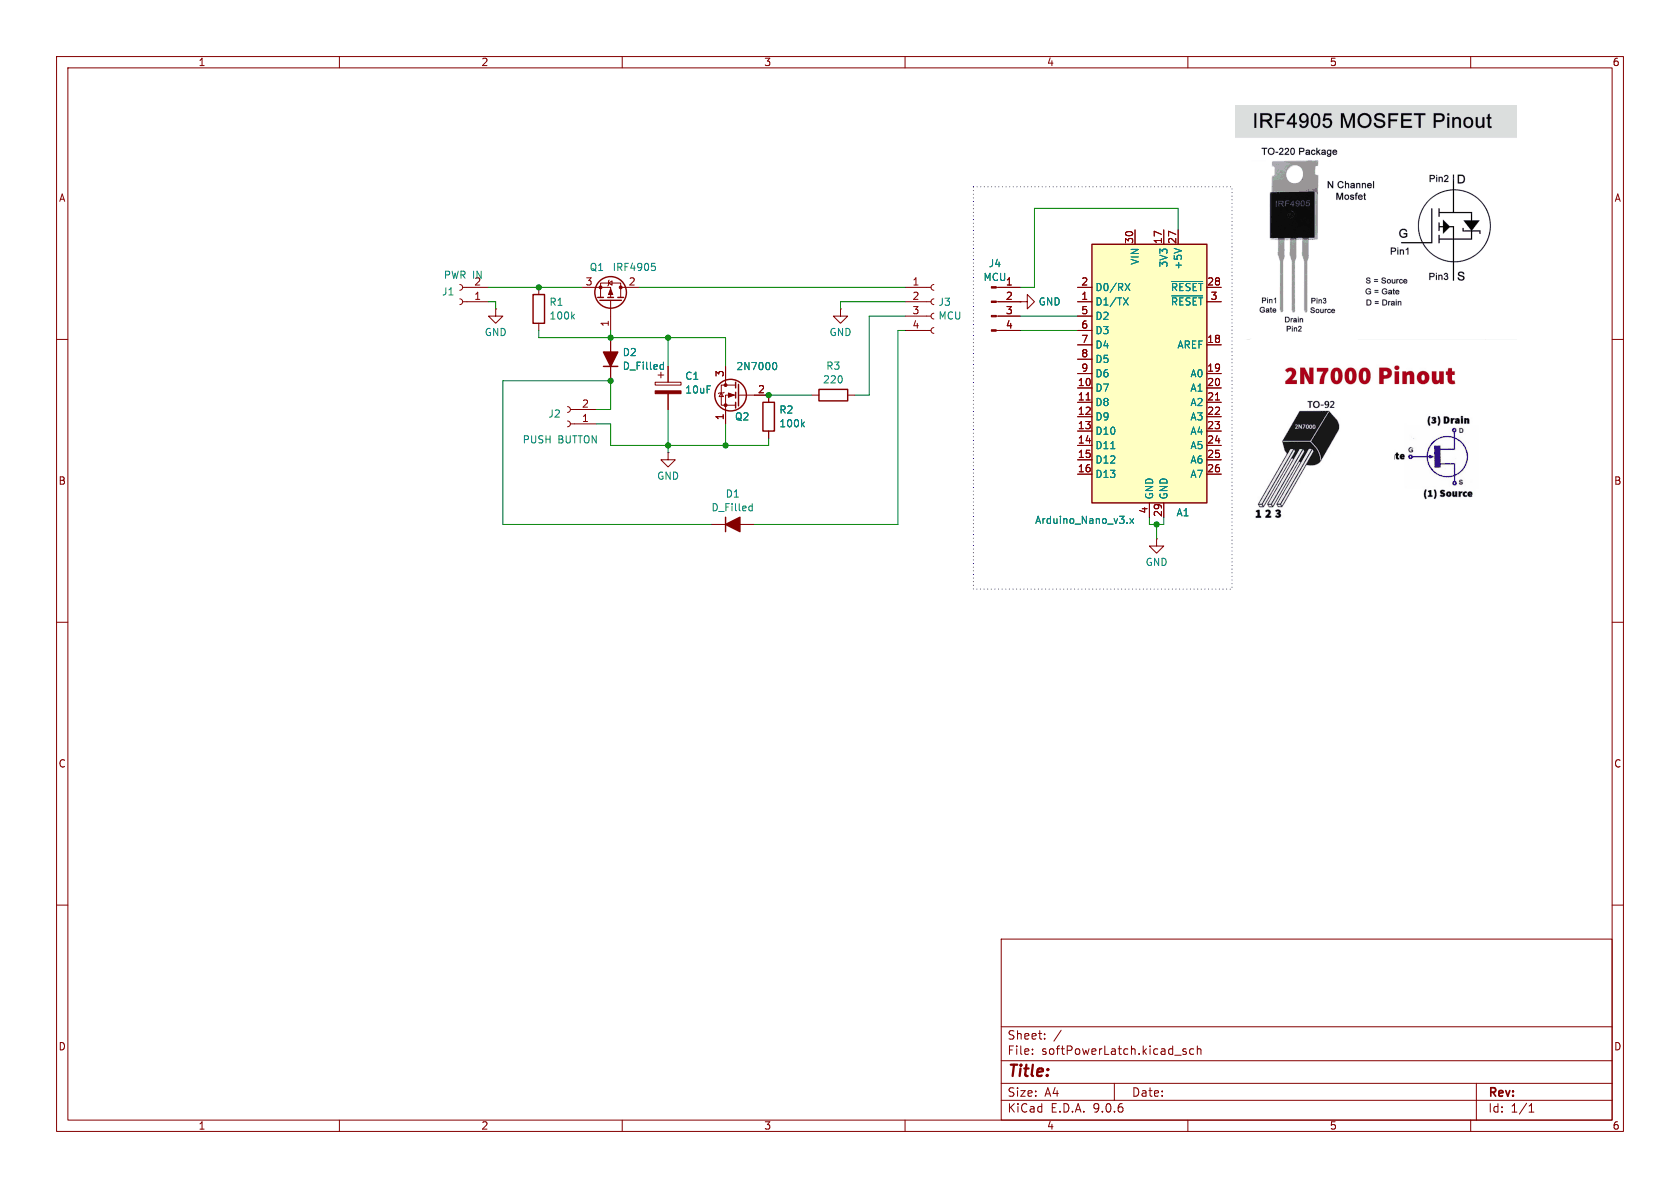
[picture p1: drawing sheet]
(kicad_sch
 (version 20250114)
 (generator "eeschema")
 (generator_version "9.0")
 (paper "A4")
 (lib_symbols
  (symbol "Connector:Conn_01x02_Socket"
   (pin_names
    (offset 1.016) (hide yes)) (exclude_from_sim no) (in_bom yes) (on_board yes)
   (property "Reference" "J" (at 0 2.54 0) (effects (font (size 1.27 1.27))))
   (property "Value" "Conn_01x02_Socket" (at 0 -5.08 0) (effects (font (size 1.27 1.27))))
   (property "Footprint" "" (at 0 0 0) (effects (font (size 1.27 1.27)) (hide yes)))
   (property "Datasheet" "~" (at 0 0 0) (effects (font (size 1.27 1.27)) (hide yes)))
   (property "Description" "Generic connector, single row, 01x02, script generated" (at 0 0 0) (effects (font (size 1.27 1.27)) (hide yes)))
   (property "ki_locked" "" (at 0 0 0) (effects (font (size 1.27 1.27))))
   (symbol "Conn_01x02_Socket_1_1"
    (polyline (pts (xy -1.27 0) (xy -0.508 0)) (stroke (width 0.1524) (type default)) (fill (type none)))
    (polyline (pts (xy -1.27 -2.54) (xy -0.508 -2.54)) (stroke (width 0.1524) (type default)) (fill (type none)))
    (arc (start 0 -0.508) (mid -0.5058 0) (end 0 0.508) (stroke (width 0.1524) (type default)) (fill (type none)))
    (arc (start 0 -3.048) (mid -0.5058 -2.54) (end 0 -2.032) (stroke (width 0.1524) (type default)) (fill (type none)))
    (pin passive line (at -5.08 0 0) (length 3.81) (name "Pin_1" (effects (font (size 1.27 1.27)))) (number "1" (effects (font (size 1.27 1.27)))))
    (pin passive line (at -5.08 -2.54 0) (length 3.81) (name "Pin_2" (effects (font (size 1.27 1.27)))) (number "2" (effects (font (size 1.27 1.27))))))
   (embedded_fonts no))
  (symbol "Connector:Conn_01x04_Pin"
   (pin_names
    (offset 1.016) (hide yes)) (exclude_from_sim no) (in_bom yes) (on_board yes)
   (property "Reference" "J" (at 0 5.08 0) (effects (font (size 1.27 1.27))))
   (property "Value" "Conn_01x04_Pin" (at 0 -7.62 0) (effects (font (size 1.27 1.27))))
   (property "Footprint" "" (at 0 0 0) (effects (font (size 1.27 1.27)) (hide yes)))
   (property "Datasheet" "~" (at 0 0 0) (effects (font (size 1.27 1.27)) (hide yes)))
   (property "Description" "Generic connector, single row, 01x04, script generated" (at 0 0 0) (effects (font (size 1.27 1.27)) (hide yes)))
   (property "ki_locked" "" (at 0 0 0) (effects (font (size 1.27 1.27))))
   (symbol "Conn_01x04_Pin_1_1"
    (rectangle (start 0.8636 2.667) (end 0 2.413) (stroke (width 0.1524) (type default)) (fill (type outline)))
    (rectangle (start 0.8636 0.127) (end 0 -0.127) (stroke (width 0.1524) (type default)) (fill (type outline)))
    (rectangle (start 0.8636 -2.413) (end 0 -2.667) (stroke (width 0.1524) (type default)) (fill (type outline)))
    (rectangle (start 0.8636 -4.953) (end 0 -5.207) (stroke (width 0.1524) (type default)) (fill (type outline)))
    (polyline (pts (xy 1.27 2.54) (xy 0.8636 2.54)) (stroke (width 0.1524) (type default)) (fill (type none)))
    (polyline (pts (xy 1.27 0) (xy 0.8636 0)) (stroke (width 0.1524) (type default)) (fill (type none)))
    (polyline (pts (xy 1.27 -2.54) (xy 0.8636 -2.54)) (stroke (width 0.1524) (type default)) (fill (type none)))
    (polyline (pts (xy 1.27 -5.08) (xy 0.8636 -5.08)) (stroke (width 0.1524) (type default)) (fill (type none)))
    (pin passive line (at 5.08 2.54 180) (length 3.81) (name "Pin_1" (effects (font (size 1.27 1.27)))) (number "1" (effects (font (size 1.27 1.27)))))
    (pin passive line (at 5.08 0 180) (length 3.81) (name "Pin_2" (effects (font (size 1.27 1.27)))) (number "2" (effects (font (size 1.27 1.27)))))
    (pin passive line (at 5.08 -2.54 180) (length 3.81) (name "Pin_3" (effects (font (size 1.27 1.27)))) (number "3" (effects (font (size 1.27 1.27)))))
    (pin passive line (at 5.08 -5.08 180) (length 3.81) (name "Pin_4" (effects (font (size 1.27 1.27)))) (number "4" (effects (font (size 1.27 1.27))))))
   (embedded_fonts no))
  (symbol "Connector:Conn_01x04_Socket"
   (pin_names
    (offset 1.016) (hide yes)) (exclude_from_sim no) (in_bom yes) (on_board yes)
   (property "Reference" "J" (at 0 5.08 0) (effects (font (size 1.27 1.27))))
   (property "Value" "Conn_01x04_Socket" (at 0 -7.62 0) (effects (font (size 1.27 1.27))))
   (property "Footprint" "" (at 0 0 0) (effects (font (size 1.27 1.27)) (hide yes)))
   (property "Datasheet" "~" (at 0 0 0) (effects (font (size 1.27 1.27)) (hide yes)))
   (property "Description" "Generic connector, single row, 01x04, script generated" (at 0 0 0) (effects (font (size 1.27 1.27)) (hide yes)))
   (property "ki_locked" "" (at 0 0 0) (effects (font (size 1.27 1.27))))
   (symbol "Conn_01x04_Socket_1_1"
    (polyline (pts (xy -1.27 2.54) (xy -0.508 2.54)) (stroke (width 0.1524) (type default)) (fill (type none)))
    (polyline (pts (xy -1.27 0) (xy -0.508 0)) (stroke (width 0.1524) (type default)) (fill (type none)))
    (polyline (pts (xy -1.27 -2.54) (xy -0.508 -2.54)) (stroke (width 0.1524) (type default)) (fill (type none)))
    (polyline (pts (xy -1.27 -5.08) (xy -0.508 -5.08)) (stroke (width 0.1524) (type default)) (fill (type none)))
    (arc (start 0 2.032) (mid -0.5058 2.54) (end 0 3.048) (stroke (width 0.1524) (type default)) (fill (type none)))
    (arc (start 0 -0.508) (mid -0.5058 0) (end 0 0.508) (stroke (width 0.1524) (type default)) (fill (type none)))
    (arc (start 0 -3.048) (mid -0.5058 -2.54) (end 0 -2.032) (stroke (width 0.1524) (type default)) (fill (type none)))
    (arc (start 0 -5.588) (mid -0.5058 -5.08) (end 0 -4.572) (stroke (width 0.1524) (type default)) (fill (type none)))
    (pin passive line (at -5.08 2.54 0) (length 3.81) (name "Pin_1" (effects (font (size 1.27 1.27)))) (number "1" (effects (font (size 1.27 1.27)))))
    (pin passive line (at -5.08 0 0) (length 3.81) (name "Pin_2" (effects (font (size 1.27 1.27)))) (number "2" (effects (font (size 1.27 1.27)))))
    (pin passive line (at -5.08 -2.54 0) (length 3.81) (name "Pin_3" (effects (font (size 1.27 1.27)))) (number "3" (effects (font (size 1.27 1.27)))))
    (pin passive line (at -5.08 -5.08 0) (length 3.81) (name "Pin_4" (effects (font (size 1.27 1.27)))) (number "4" (effects (font (size 1.27 1.27))))))
   (embedded_fonts no))
  (symbol "Device:C_Polarized"
   (pin_numbers (hide yes))
   (pin_names
    (offset 0.254)) (exclude_from_sim no) (in_bom yes) (on_board yes)
   (property "Reference" "C" (at 0.635 2.54 0) (effects (font (size 1.27 1.27)) (justify left)))
   (property "Value" "C_Polarized" (at 0.635 -2.54 0) (effects (font (size 1.27 1.27)) (justify left)))
   (property "Footprint" "" (at 0.9652 -3.81 0) (effects (font (size 1.27 1.27)) (hide yes)))
   (property "Datasheet" "~" (at 0 0 0) (effects (font (size 1.27 1.27)) (hide yes)))
   (property "Description" "Polarized capacitor" (at 0 0 0) (effects (font (size 1.27 1.27)) (hide yes)))
   (symbol "C_Polarized_0_1"
    (rectangle (start -2.286 0.508) (end 2.286 1.016) (stroke (width 0) (type default)) (fill (type none)))
    (polyline (pts (xy -1.778 2.286) (xy -0.762 2.286)) (stroke (width 0) (type default)) (fill (type none)))
    (polyline (pts (xy -1.27 2.794) (xy -1.27 1.778)) (stroke (width 0) (type default)) (fill (type none)))
    (rectangle (start 2.286 -0.508) (end -2.286 -1.016) (stroke (width 0) (type default)) (fill (type outline))))
   (symbol "C_Polarized_1_1"
    (pin passive line (at 0 3.81 270) (length 2.794) (name "~" (effects (font (size 1.27 1.27)))) (number "1" (effects (font (size 1.27 1.27)))))
    (pin passive line (at 0 -3.81 90) (length 2.794) (name "~" (effects (font (size 1.27 1.27)))) (number "2" (effects (font (size 1.27 1.27))))))
   (embedded_fonts no))
  (symbol "Device:D_Filled"
   (pin_numbers (hide yes))
   (pin_names
    (offset 1.016) (hide yes)) (exclude_from_sim no) (in_bom yes) (on_board yes)
   (property "Reference" "D" (at 0 2.54 0) (effects (font (size 1.27 1.27))))
   (property "Value" "D_Filled" (at 0 -2.54 0) (effects (font (size 1.27 1.27))))
   (property "Footprint" "" (at 0 0 0) (effects (font (size 1.27 1.27)) (hide yes)))
   (property "Datasheet" "~" (at 0 0 0) (effects (font (size 1.27 1.27)) (hide yes)))
   (property "Description" "Diode, filled shape" (at 0 0 0) (effects (font (size 1.27 1.27)) (hide yes)))
   (property "Sim.Device" "D" (at 0 0 0) (effects (font (size 1.27 1.27)) (hide yes)))
   (property "Sim.Pins" "1=K 2=A" (at 0 0 0) (effects (font (size 1.27 1.27)) (hide yes)))
   (symbol "D_Filled_0_1"
    (polyline (pts (xy -1.27 1.27) (xy -1.27 -1.27)) (stroke (width 0.254) (type default)) (fill (type none)))
    (polyline (pts (xy 1.27 1.27) (xy 1.27 -1.27) (xy -1.27 0) (xy 1.27 1.27)) (stroke (width 0.254) (type default)) (fill (type outline)))
    (polyline (pts (xy 1.27 0) (xy -1.27 0)) (stroke (width 0) (type default)) (fill (type none))))
   (symbol "D_Filled_1_1"
    (pin passive line (at -3.81 0 0) (length 2.54) (name "K" (effects (font (size 1.27 1.27)))) (number "1" (effects (font (size 1.27 1.27)))))
    (pin passive line (at 3.81 0 180) (length 2.54) (name "A" (effects (font (size 1.27 1.27)))) (number "2" (effects (font (size 1.27 1.27))))))
   (embedded_fonts no))
  (symbol "Device:R"
   (pin_numbers (hide yes))
   (pin_names
    (offset 0)) (exclude_from_sim no) (in_bom yes) (on_board yes)
   (property "Reference" "R" (at 2.032 0 90) (effects (font (size 1.27 1.27))))
   (property "Value" "R" (at 0 0 90) (effects (font (size 1.27 1.27))))
   (property "Footprint" "" (at -1.778 0 90) (effects (font (size 1.27 1.27)) (hide yes)))
   (property "Datasheet" "~" (at 0 0 0) (effects (font (size 1.27 1.27)) (hide yes)))
   (property "Description" "Resistor" (at 0 0 0) (effects (font (size 1.27 1.27)) (hide yes)))
   (symbol "R_0_1"
    (rectangle (start -1.016 -2.54) (end 1.016 2.54) (stroke (width 0.254) (type default)) (fill (type none))))
   (symbol "R_1_1"
    (pin passive line (at 0 3.81 270) (length 1.27) (name "~" (effects (font (size 1.27 1.27)))) (number "1" (effects (font (size 1.27 1.27)))))
    (pin passive line (at 0 -3.81 90) (length 1.27) (name "~" (effects (font (size 1.27 1.27)))) (number "2" (effects (font (size 1.27 1.27))))))
   (embedded_fonts no))
  (symbol "MCU_Module:Arduino_Nano_v3.x" (exclude_from_sim no) (in_bom yes) (on_board yes)
   (property "Reference" "A" (at -10.16 23.495 0) (effects (font (size 1.27 1.27)) (justify left bottom)))
   (property "Value" "Arduino_Nano_v3.x" (at 5.08 -24.13 0) (effects (font (size 1.27 1.27)) (justify left top)))
   (property "Footprint" "Module:Arduino_Nano" (at 0 0 0) (effects (font (size 1.27 1.27)
    (italic yes)) (hide yes)))
   (property "Datasheet" "http://www.mouser.com/pdfdocs/Gravitech_Arduino_Nano3_0.pdf" (at 0 0 0) (effects (font (size 1.27 1.27)) (hide yes)))
   (property "Description" "Arduino Nano v3.x" (at 0 0 0) (effects (font (size 1.27 1.27)) (hide yes)))
   (symbol "Arduino_Nano_v3.x_0_1"
    (rectangle (start -10.16 22.86) (end 10.16 -22.86) (stroke (width 0.254) (type default)) (fill (type background))))
   (symbol "Arduino_Nano_v3.x_1_1"
    (pin bidirectional line (at -12.7 15.24 0) (length 2.54) (name "D0/RX" (effects (font (size 1.27 1.27)))) (number "2" (effects (font (size 1.27 1.27)))))
    (pin bidirectional line (at -12.7 12.7 0) (length 2.54) (name "D1/TX" (effects (font (size 1.27 1.27)))) (number "1" (effects (font (size 1.27 1.27)))))
    (pin bidirectional line (at -12.7 10.16 0) (length 2.54) (name "D2" (effects (font (size 1.27 1.27)))) (number "5" (effects (font (size 1.27 1.27)))))
    (pin bidirectional line (at -12.7 7.62 0) (length 2.54) (name "D3" (effects (font (size 1.27 1.27)))) (number "6" (effects (font (size 1.27 1.27)))))
    (pin bidirectional line (at -12.7 5.08 0) (length 2.54) (name "D4" (effects (font (size 1.27 1.27)))) (number "7" (effects (font (size 1.27 1.27)))))
    (pin bidirectional line (at -12.7 2.54 0) (length 2.54) (name "D5" (effects (font (size 1.27 1.27)))) (number "8" (effects (font (size 1.27 1.27)))))
    (pin bidirectional line (at -12.7 0 0) (length 2.54) (name "D6" (effects (font (size 1.27 1.27)))) (number "9" (effects (font (size 1.27 1.27)))))
    (pin bidirectional line (at -12.7 -2.54 0) (length 2.54) (name "D7" (effects (font (size 1.27 1.27)))) (number "10" (effects (font (size 1.27 1.27)))))
    (pin bidirectional line (at -12.7 -5.08 0) (length 2.54) (name "D8" (effects (font (size 1.27 1.27)))) (number "11" (effects (font (size 1.27 1.27)))))
    (pin bidirectional line (at -12.7 -7.62 0) (length 2.54) (name "D9" (effects (font (size 1.27 1.27)))) (number "12" (effects (font (size 1.27 1.27)))))
    (pin bidirectional line (at -12.7 -10.16 0) (length 2.54) (name "D10" (effects (font (size 1.27 1.27)))) (number "13" (effects (font (size 1.27 1.27)))))
    (pin bidirectional line (at -12.7 -12.7 0) (length 2.54) (name "D11" (effects (font (size 1.27 1.27)))) (number "14" (effects (font (size 1.27 1.27)))))
    (pin bidirectional line (at -12.7 -15.24 0) (length 2.54) (name "D12" (effects (font (size 1.27 1.27)))) (number "15" (effects (font (size 1.27 1.27)))))
    (pin bidirectional line (at -12.7 -17.78 0) (length 2.54) (name "D13" (effects (font (size 1.27 1.27)))) (number "16" (effects (font (size 1.27 1.27)))))
    (pin power_in line (at -2.54 25.4 270) (length 2.54) (name "VIN" (effects (font (size 1.27 1.27)))) (number "30" (effects (font (size 1.27 1.27)))))
    (pin power_in line (at 0 -25.4 90) (length 2.54) (name "GND" (effects (font (size 1.27 1.27)))) (number "4" (effects (font (size 1.27 1.27)))))
    (pin power_out line (at 2.54 25.4 270) (length 2.54) (name "3V3" (effects (font (size 1.27 1.27)))) (number "17" (effects (font (size 1.27 1.27)))))
    (pin power_in line (at 2.54 -25.4 90) (length 2.54) (name "GND" (effects (font (size 1.27 1.27)))) (number "29" (effects (font (size 1.27 1.27)))))
    (pin power_out line (at 5.08 25.4 270) (length 2.54) (name "+5V" (effects (font (size 1.27 1.27)))) (number "27" (effects (font (size 1.27 1.27)))))
    (pin input line (at 12.7 15.24 180) (length 2.54) (name "~{RESET}" (effects (font (size 1.27 1.27)))) (number "28" (effects (font (size 1.27 1.27)))))
    (pin input line (at 12.7 12.7 180) (length 2.54) (name "~{RESET}" (effects (font (size 1.27 1.27)))) (number "3" (effects (font (size 1.27 1.27)))))
    (pin input line (at 12.7 5.08 180) (length 2.54) (name "AREF" (effects (font (size 1.27 1.27)))) (number "18" (effects (font (size 1.27 1.27)))))
    (pin bidirectional line (at 12.7 0 180) (length 2.54) (name "A0" (effects (font (size 1.27 1.27)))) (number "19" (effects (font (size 1.27 1.27)))))
    (pin bidirectional line (at 12.7 -2.54 180) (length 2.54) (name "A1" (effects (font (size 1.27 1.27)))) (number "20" (effects (font (size 1.27 1.27)))))
    (pin bidirectional line (at 12.7 -5.08 180) (length 2.54) (name "A2" (effects (font (size 1.27 1.27)))) (number "21" (effects (font (size 1.27 1.27)))))
    (pin bidirectional line (at 12.7 -7.62 180) (length 2.54) (name "A3" (effects (font (size 1.27 1.27)))) (number "22" (effects (font (size 1.27 1.27)))))
    (pin bidirectional line (at 12.7 -10.16 180) (length 2.54) (name "A4" (effects (font (size 1.27 1.27)))) (number "23" (effects (font (size 1.27 1.27)))))
    (pin bidirectional line (at 12.7 -12.7 180) (length 2.54) (name "A5" (effects (font (size 1.27 1.27)))) (number "24" (effects (font (size 1.27 1.27)))))
    (pin bidirectional line (at 12.7 -15.24 180) (length 2.54) (name "A6" (effects (font (size 1.27 1.27)))) (number "25" (effects (font (size 1.27 1.27)))))
    (pin bidirectional line (at 12.7 -17.78 180) (length 2.54) (name "A7" (effects (font (size 1.27 1.27)))) (number "26" (effects (font (size 1.27 1.27))))))
   (embedded_fonts no))
  (symbol "Transistor_FET:2N7000"
   (pin_names (hide yes)) (exclude_from_sim no) (in_bom yes) (on_board yes)
   (property "Reference" "Q" (at 5.08 1.905 0) (effects (font (size 1.27 1.27)) (justify left)))
   (property "Value" "2N7000" (at 5.08 0 0) (effects (font (size 1.27 1.27)) (justify left)))
   (property "Footprint" "Package_TO_SOT_THT:TO-92_Inline" (at 5.08 -1.905 0) (effects (font (size 1.27 1.27)
    (italic yes)) (justify left) (hide yes)))
   (property "Datasheet" "https://www.vishay.com/docs/70226/70226.pdf" (at 5.08 -3.81 0) (effects (font (size 1.27 1.27)) (justify left) (hide yes)))
   (property "Description" "0.2A Id, 200V Vds, N-Channel MOSFET, 2.6V Logic Level, TO-92" (at 0 0 0) (effects (font (size 1.27 1.27)) (hide yes)))
   (symbol "2N7000_0_1"
    (polyline (pts (xy 0.254 1.905) (xy 0.254 -1.905)) (stroke (width 0.254) (type default)) (fill (type none)))
    (polyline (pts (xy 0.254 0) (xy -2.54 0)) (stroke (width 0) (type default)) (fill (type none)))
    (polyline (pts (xy 0.762 2.286) (xy 0.762 1.27)) (stroke (width 0.254) (type default)) (fill (type none)))
    (polyline (pts (xy 0.762 0.508) (xy 0.762 -0.508)) (stroke (width 0.254) (type default)) (fill (type none)))
    (polyline (pts (xy 0.762 -1.27) (xy 0.762 -2.286)) (stroke (width 0.254) (type default)) (fill (type none)))
    (polyline (pts (xy 0.762 -1.778) (xy 3.302 -1.778) (xy 3.302 1.778) (xy 0.762 1.778)) (stroke (width 0) (type default)) (fill (type none)))
    (polyline (pts (xy 1.016 0) (xy 2.032 0.381) (xy 2.032 -0.381) (xy 1.016 0)) (stroke (width 0) (type default)) (fill (type outline)))
    (circle (center 1.651 0) (radius 2.794) (stroke (width 0.254) (type default)) (fill (type none)))
    (polyline (pts (xy 2.54 2.54) (xy 2.54 1.778)) (stroke (width 0) (type default)) (fill (type none)))
    (circle (center 2.54 1.778) (radius 0.254) (stroke (width 0) (type default)) (fill (type outline)))
    (circle (center 2.54 -1.778) (radius 0.254) (stroke (width 0) (type default)) (fill (type outline)))
    (polyline (pts (xy 2.54 -2.54) (xy 2.54 0) (xy 0.762 0)) (stroke (width 0) (type default)) (fill (type none)))
    (polyline (pts (xy 2.794 0.508) (xy 2.921 0.381) (xy 3.683 0.381) (xy 3.81 0.254)) (stroke (width 0) (type default)) (fill (type none)))
    (polyline (pts (xy 3.302 0.381) (xy 2.921 -0.254) (xy 3.683 -0.254) (xy 3.302 0.381)) (stroke (width 0) (type default)) (fill (type none))))
   (symbol "2N7000_1_1"
    (pin input line (at -5.08 0 0) (length 2.54) (name "G" (effects (font (size 1.27 1.27)))) (number "2" (effects (font (size 1.27 1.27)))))
    (pin passive line (at 2.54 5.08 270) (length 2.54) (name "D" (effects (font (size 1.27 1.27)))) (number "3" (effects (font (size 1.27 1.27)))))
    (pin passive line (at 2.54 -5.08 90) (length 2.54) (name "S" (effects (font (size 1.27 1.27)))) (number "1" (effects (font (size 1.27 1.27))))))
   (embedded_fonts no))
  (symbol "Transistor_FET:IRF4905"
   (pin_names (hide yes)) (exclude_from_sim no) (in_bom yes) (on_board yes)
   (property "Reference" "Q" (at 5.08 1.905 0) (effects (font (size 1.27 1.27)) (justify left)))
   (property "Value" "IRF4905" (at 5.08 0 0) (effects (font (size 1.27 1.27)) (justify left)))
   (property "Footprint" "Package_TO_SOT_THT:TO-220-3_Vertical" (at 5.08 -1.905 0) (effects (font (size 1.27 1.27)
    (italic yes)) (justify left) (hide yes)))
   (property "Datasheet" "http://www.infineon.com/dgdl/irf4905.pdf?fileId=5546d462533600a4015355e32165197c" (at 5.08 -3.81 0) (effects (font (size 1.27 1.27)) (justify left) (hide yes)))
   (property "Description" "-74A Id, -55V Vds, Single P-Channel HEXFET Power MOSFET, 20mOhm Ron, TO-220AB" (at 0 0 0) (effects (font (size 1.27 1.27)) (hide yes)))
   (symbol "IRF4905_0_1"
    (polyline (pts (xy 0.254 1.905) (xy 0.254 -1.905)) (stroke (width 0.254) (type default)) (fill (type none)))
    (polyline (pts (xy 0.254 0) (xy -2.54 0)) (stroke (width 0) (type default)) (fill (type none)))
    (polyline (pts (xy 0.762 2.286) (xy 0.762 1.27)) (stroke (width 0.254) (type default)) (fill (type none)))
    (polyline (pts (xy 0.762 1.778) (xy 3.302 1.778) (xy 3.302 -1.778) (xy 0.762 -1.778)) (stroke (width 0) (type default)) (fill (type none)))
    (polyline (pts (xy 0.762 0.508) (xy 0.762 -0.508)) (stroke (width 0.254) (type default)) (fill (type none)))
    (polyline (pts (xy 0.762 -1.27) (xy 0.762 -2.286)) (stroke (width 0.254) (type default)) (fill (type none)))
    (circle (center 1.651 0) (radius 2.794) (stroke (width 0.254) (type default)) (fill (type none)))
    (polyline (pts (xy 2.286 0) (xy 1.27 0.381) (xy 1.27 -0.381) (xy 2.286 0)) (stroke (width 0) (type default)) (fill (type outline)))
    (polyline (pts (xy 2.54 2.54) (xy 2.54 1.778)) (stroke (width 0) (type default)) (fill (type none)))
    (circle (center 2.54 1.778) (radius 0.254) (stroke (width 0) (type default)) (fill (type outline)))
    (circle (center 2.54 -1.778) (radius 0.254) (stroke (width 0) (type default)) (fill (type outline)))
    (polyline (pts (xy 2.54 -2.54) (xy 2.54 0) (xy 0.762 0)) (stroke (width 0) (type default)) (fill (type none)))
    (polyline (pts (xy 2.794 -0.508) (xy 2.921 -0.381) (xy 3.683 -0.381) (xy 3.81 -0.254)) (stroke (width 0) (type default)) (fill (type none)))
    (polyline (pts (xy 3.302 -0.381) (xy 2.921 0.254) (xy 3.683 0.254) (xy 3.302 -0.381)) (stroke (width 0) (type default)) (fill (type none))))
   (symbol "IRF4905_1_1"
    (pin input line (at -5.08 0 0) (length 2.54) (name "G" (effects (font (size 1.27 1.27)))) (number "1" (effects (font (size 1.27 1.27)))))
    (pin passive line (at 2.54 5.08 270) (length 2.54) (name "D" (effects (font (size 1.27 1.27)))) (number "2" (effects (font (size 1.27 1.27)))))
    (pin passive line (at 2.54 -5.08 90) (length 2.54) (name "S" (effects (font (size 1.27 1.27)))) (number "3" (effects (font (size 1.27 1.27))))))
   (embedded_fonts no))
  (symbol "power:GND"
   (power)
   (pin_numbers (hide yes))
   (pin_names
    (offset 0) (hide yes)) (exclude_from_sim no) (in_bom yes) (on_board yes)
   (property "Reference" "#PWR" (at 0 -6.35 0) (effects (font (size 1.27 1.27)) (hide yes)))
   (property "Value" "GND" (at 0 -3.81 0) (effects (font (size 1.27 1.27))))
   (property "Footprint" "" (at 0 0 0) (effects (font (size 1.27 1.27)) (hide yes)))
   (property "Datasheet" "" (at 0 0 0) (effects (font (size 1.27 1.27)) (hide yes)))
   (property "Description" "Power symbol creates a global label with name \"GND\" , ground" (at 0 0 0) (effects (font (size 1.27 1.27)) (hide yes)))
   (symbol "GND_0_1"
    (polyline (pts (xy 0 0) (xy 0 -1.27) (xy 1.27 -1.27) (xy 0 -2.54) (xy -1.27 -1.27) (xy 0 -1.27)) (stroke (width 0) (type default)) (fill (type none))))
   (symbol "GND_1_1"
    (pin power_in line (at 0 0 270) (length 0) (name "~" (effects (font (size 1.27 1.27)))) (number "1" (effects (font (size 1.27 1.27))))))
   (embedded_fonts no)))
 (rectangle
  (start 172.085 33.02)
  (end 217.805 104.14)
  (stroke (width 0) (type dot))
  (fill (type none)))
 (junction
  (at 95.25 50.8)
  (diameter 0)
  (color 0 0 0 0))
 (junction
  (at 135.89 69.85)
  (diameter 0)
  (color 0 0 0 0))
 (junction
  (at 107.95 59.69)
  (diameter 0)
  (color 0 0 0 0))
 (junction
  (at 118.11 78.74)
  (diameter 0)
  (color 0 0 0 0))
 (junction
  (at 118.11 59.69)
  (diameter 0)
  (color 0 0 0 0))
 (junction
  (at 128.27 78.74)
  (diameter 0)
  (color 0 0 0 0))
 (junction
  (at 107.95 67.31)
  (diameter 0)
  (color 0 0 0 0))
 (junction
  (at 204.47 92.71)
  (diameter 0)
  (color 0 0 0 0))
 (wire
  (pts (xy 148.59 53.34) (xy 160.02 53.34))
  (stroke (width 0) (type default)))
 (wire
  (pts (xy 118.11 78.74) (xy 118.11 80.01))
  (stroke (width 0) (type default)))
 (wire
  (pts (xy 107.95 59.69) (xy 118.11 59.69))
  (stroke (width 0) (type default)))
 (wire
  (pts (xy 135.89 69.85) (xy 143.51 69.85))
  (stroke (width 0) (type default)))
 (wire
  (pts (xy 203.2 91.44) (xy 203.2 92.71))
  (stroke (width 0) (type default)))
 (wire
  (pts (xy 95.25 50.8) (xy 102.87 50.8))
  (stroke (width 0) (type default)))
 (wire
  (pts (xy 160.02 58.42) (xy 158.75 58.42))
  (stroke (width 0) (type default)))
 (wire
  (pts (xy 203.2 92.71) (xy 204.47 92.71))
  (stroke (width 0) (type default)))
 (wire
  (pts (xy 153.67 55.88) (xy 160.02 55.88))
  (stroke (width 0) (type default)))
 (wire
  (pts (xy 153.67 55.88) (xy 153.67 69.85))
  (stroke (width 0) (type default)))
 (wire
  (pts (xy 107.95 59.69) (xy 107.95 58.42))
  (stroke (width 0) (type default)))
 (wire
  (pts (xy 118.11 59.69) (xy 128.27 59.69))
  (stroke (width 0) (type default)))
 (wire
  (pts (xy 205.74 92.71) (xy 205.74 91.44))
  (stroke (width 0) (type default)))
 (wire
  (pts (xy 107.95 72.39) (xy 105.41 72.39))
  (stroke (width 0) (type default)))
 (wire
  (pts (xy 95.25 59.69) (xy 107.95 59.69))
  (stroke (width 0) (type default)))
 (wire
  (pts (xy 107.95 74.93) (xy 107.95 78.74))
  (stroke (width 0) (type default)))
 (wire
  (pts (xy 86.36 50.8) (xy 95.25 50.8))
  (stroke (width 0) (type default)))
 (wire
  (pts (xy 180.34 50.8) (xy 182.88 50.8))
  (stroke (width 0) (type default)))
 (wire
  (pts (xy 118.11 72.39) (xy 118.11 78.74))
  (stroke (width 0) (type default)))
 (wire
  (pts (xy 182.88 36.83) (xy 208.28 36.83))
  (stroke (width 0) (type default)))
 (wire
  (pts (xy 204.47 92.71) (xy 204.47 95.25))
  (stroke (width 0) (type default)))
 (wire
  (pts (xy 180.34 58.42) (xy 190.5 58.42))
  (stroke (width 0) (type default)))
 (wire
  (pts (xy 158.75 58.42) (xy 158.75 92.71))
  (stroke (width 0) (type default)))
 (wire
  (pts (xy 128.27 74.93) (xy 128.27 78.74))
  (stroke (width 0) (type default)))
 (wire
  (pts (xy 118.11 78.74) (xy 128.27 78.74))
  (stroke (width 0) (type default)))
 (wire
  (pts (xy 88.9 67.31) (xy 107.95 67.31))
  (stroke (width 0) (type default)))
 (wire
  (pts (xy 148.59 54.61) (xy 148.59 53.34))
  (stroke (width 0) (type default)))
 (wire
  (pts (xy 107.95 78.74) (xy 118.11 78.74))
  (stroke (width 0) (type default)))
 (wire
  (pts (xy 182.88 50.8) (xy 182.88 36.83))
  (stroke (width 0) (type default)))
 (wire
  (pts (xy 95.25 58.42) (xy 95.25 59.69))
  (stroke (width 0) (type default)))
 (wire
  (pts (xy 87.63 53.34) (xy 87.63 54.61))
  (stroke (width 0) (type default)))
 (wire
  (pts (xy 86.36 53.34) (xy 87.63 53.34))
  (stroke (width 0) (type default)))
 (wire
  (pts (xy 135.89 78.74) (xy 135.89 77.47))
  (stroke (width 0) (type default)))
 (wire
  (pts (xy 180.34 55.88) (xy 190.5 55.88))
  (stroke (width 0) (type default)))
 (wire
  (pts (xy 107.95 67.31) (xy 107.95 72.39))
  (stroke (width 0) (type default)))
 (wire
  (pts (xy 158.75 92.71) (xy 133.35 92.71))
  (stroke (width 0) (type default)))
 (wire
  (pts (xy 113.03 50.8) (xy 160.02 50.8))
  (stroke (width 0) (type default)))
 (wire
  (pts (xy 118.11 59.69) (xy 118.11 64.77))
  (stroke (width 0) (type default)))
 (wire
  (pts (xy 153.67 69.85) (xy 151.13 69.85))
  (stroke (width 0) (type default)))
 (wire
  (pts (xy 208.28 36.83) (xy 208.28 40.64))
  (stroke (width 0) (type default)))
 (wire
  (pts (xy 125.73 92.71) (xy 88.9 92.71))
  (stroke (width 0) (type default)))
 (wire
  (pts (xy 204.47 92.71) (xy 205.74 92.71))
  (stroke (width 0) (type default)))
 (wire
  (pts (xy 88.9 92.71) (xy 88.9 67.31))
  (stroke (width 0) (type default)))
 (wire
  (pts (xy 128.27 78.74) (xy 135.89 78.74))
  (stroke (width 0) (type default)))
 (wire
  (pts (xy 128.27 59.69) (xy 128.27 64.77))
  (stroke (width 0) (type default)))
 (wire
  (pts (xy 105.41 74.93) (xy 107.95 74.93))
  (stroke (width 0) (type default)))
 (image
  (at 243.205 39.37)
  (scale 0.25)
  (data))
 (image
  (at 241.3 80.01)
  (scale 0.25)
  (data))
 (symbol
  (lib_id "Transistor_FET:2N7000")
  (at 130.81 69.85 0)
  (mirror y)
  (unit 1)
  (exclude_from_sim no)
  (in_bom yes)
  (on_board yes)
  (dnp no)
  (property "Reference" "Q2" (at 132.588 73.66 0) (effects (font (size 1.27 1.27)) (justify left)))
  (property "Value" "2N7000" (at 137.668 64.77 0) (effects (font (size 1.27 1.27)) (justify left)))
  (property "Footprint" "Package_TO_SOT_THT:TO-92_Inline" (at 125.73 71.755 0) (effects (font (size 1.27 1.27)
    (italic yes)) (justify left) (hide yes)))
  (property "Datasheet" "https://www.vishay.com/docs/70226/70226.pdf" (at 125.73 73.66 0) (effects (font (size 1.27 1.27)) (justify left) (hide yes)))
  (property "Description" "0.2A Id, 200V Vds, N-Channel MOSFET, 2.6V Logic Level, TO-92" (at 130.81 69.85 0) (effects (font (size 1.27 1.27)) (hide yes)))
  (pin "2")
  (pin "3")
  (pin "1"))
 (symbol
  (lib_id "MCU_Module:Arduino_Nano_v3.x")
  (at 203.2 66.04 0)
  (unit 1)
  (exclude_from_sim no)
  (in_bom yes)
  (on_board yes)
  (dnp no)
  (property "Reference" "A1" (at 207.8833 90.6201 0) (effects (font (size 1.27 1.27)) (justify left)))
  (property "Value" "Arduino_Nano_v3.x" (at 182.88 91.948 0) (effects (font (size 1.27 1.27)) (justify left)))
  (property "Footprint" "Module:Arduino_Nano" (at 203.2 66.04 0) (effects (font (size 1.27 1.27)
    (italic yes)) (hide yes)))
  (property "Datasheet" "http://www.mouser.com/pdfdocs/Gravitech_Arduino_Nano3_0.pdf" (at 203.2 66.04 0) (effects (font (size 1.27 1.27)) (hide yes)))
  (property "Description" "Arduino Nano v3.x" (at 203.2 66.04 0) (effects (font (size 1.27 1.27)) (hide yes)))
  (pin "2")
  (pin "3")
  (pin "18")
  (pin "8")
  (pin "9")
  (pin "19")
  (pin "20")
  (pin "21")
  (pin "22")
  (pin "23")
  (pin "24")
  (pin "25")
  (pin "26")
  (pin "1")
  (pin "5")
  (pin "6")
  (pin "7")
  (pin "27")
  (pin "28")
  (pin "17")
  (pin "29")
  (pin "10")
  (pin "11")
  (pin "12")
  (pin "13")
  (pin "14")
  (pin "15")
  (pin "16")
  (pin "30")
  (pin "4"))
 (symbol
  (lib_id "Device:C_Polarized")
  (at 118.11 68.58 0)
  (unit 1)
  (exclude_from_sim no)
  (in_bom yes)
  (on_board yes)
  (dnp no)
  (fields_autoplaced yes)
  (property "Reference" "C1" (at 121.031 66.4788 0) (effects (font (size 1.27 1.27)) (justify left)))
  (property "Value" "10uF" (at 121.031 68.9031 0) (effects (font (size 1.27 1.27)) (justify left)))
  (property "Footprint" "" (at 119.0752 72.39 0) (effects (font (size 1.27 1.27)) (hide yes)))
  (property "Datasheet" "~" (at 118.11 68.58 0) (effects (font (size 1.27 1.27)) (hide yes)))
  (property "Description" "Polarized capacitor" (at 118.11 68.58 0) (effects (font (size 1.27 1.27)) (hide yes)))
  (pin "1")
  (pin "2"))
 (symbol
  (lib_id "Device:R")
  (at 135.89 73.66 0)
  (unit 1)
  (exclude_from_sim no)
  (in_bom yes)
  (on_board yes)
  (dnp no)
  (fields_autoplaced yes)
  (property "Reference" "R2" (at 137.668 72.4478 0) (effects (font (size 1.27 1.27)) (justify left)))
  (property "Value" "100k" (at 137.668 74.8721 0) (effects (font (size 1.27 1.27)) (justify left)))
  (property "Footprint" "" (at 134.112 73.66 90) (effects (font (size 1.27 1.27)) (hide yes)))
  (property "Datasheet" "~" (at 135.89 73.66 0) (effects (font (size 1.27 1.27)) (hide yes)))
  (property "Description" "Resistor" (at 135.89 73.66 0) (effects (font (size 1.27 1.27)) (hide yes)))
  (pin "2")
  (pin "1"))
 (symbol
  (lib_id "power:GND")
  (at 204.47 95.25 0)
  (unit 1)
  (exclude_from_sim no)
  (in_bom yes)
  (on_board yes)
  (dnp no)
  (fields_autoplaced yes)
  (property "Reference" "#PWR03" (at 204.47 101.6 0) (effects (font (size 1.27 1.27)) (hide yes)))
  (property "Value" "GND" (at 204.47 99.3831 0) (effects (font (size 1.27 1.27))))
  (property "Footprint" "" (at 204.47 95.25 0) (effects (font (size 1.27 1.27)) (hide yes)))
  (property "Datasheet" "" (at 204.47 95.25 0) (effects (font (size 1.27 1.27)) (hide yes)))
  (property "Description" "Power symbol creates a global label with name \"GND\" , ground" (at 204.47 95.25 0) (effects (font (size 1.27 1.27)) (hide yes)))
  (pin "1"))
 (symbol
  (lib_id "Connector:Conn_01x02_Socket")
  (at 81.28 53.34 180)
  (unit 1)
  (exclude_from_sim no)
  (in_bom yes)
  (on_board yes)
  (dnp no)
  (property "Reference" "J1" (at 79.248 51.562 0) (effects (font (size 1.27 1.27))))
  (property "Value" "PWR IN" (at 81.915 48.6226 0) (effects (font (size 1.27 1.27))))
  (property "Footprint" "" (at 81.28 53.34 0) (effects (font (size 1.27 1.27)) (hide yes)))
  (property "Datasheet" "~" (at 81.28 53.34 0) (effects (font (size 1.27 1.27)) (hide yes)))
  (property "Description" "Generic connector, single row, 01x02, script generated" (at 81.28 53.34 0) (effects (font (size 1.27 1.27)) (hide yes)))
  (pin "1")
  (pin "2"))
 (symbol
  (lib_id "Device:R")
  (at 95.25 54.61 0)
  (unit 1)
  (exclude_from_sim no)
  (in_bom yes)
  (on_board yes)
  (dnp no)
  (fields_autoplaced yes)
  (property "Reference" "R1" (at 97.028 53.3978 0) (effects (font (size 1.27 1.27)) (justify left)))
  (property "Value" "100k" (at 97.028 55.8221 0) (effects (font (size 1.27 1.27)) (justify left)))
  (property "Footprint" "" (at 93.472 54.61 90) (effects (font (size 1.27 1.27)) (hide yes)))
  (property "Datasheet" "~" (at 95.25 54.61 0) (effects (font (size 1.27 1.27)) (hide yes)))
  (property "Description" "Resistor" (at 95.25 54.61 0) (effects (font (size 1.27 1.27)) (hide yes)))
  (pin "2")
  (pin "1"))
 (symbol
  (lib_id "Device:D_Filled")
  (at 107.95 63.5 90)
  (unit 1)
  (exclude_from_sim no)
  (in_bom yes)
  (on_board yes)
  (dnp no)
  (fields_autoplaced yes)
  (property "Reference" "D2" (at 109.982 62.2878 90) (effects (font (size 1.27 1.27)) (justify right)))
  (property "Value" "D_Filled" (at 109.982 64.7121 90) (effects (font (size 1.27 1.27)) (justify right)))
  (property "Footprint" "" (at 107.95 63.5 0) (effects (font (size 1.27 1.27)) (hide yes)))
  (property "Datasheet" "~" (at 107.95 63.5 0) (effects (font (size 1.27 1.27)) (hide yes)))
  (property "Description" "Diode, filled shape" (at 107.95 63.5 0) (effects (font (size 1.27 1.27)) (hide yes)))
  (property "Sim.Device" "D" (at 107.95 63.5 0) (effects (font (size 1.27 1.27)) (hide yes)))
  (property "Sim.Pins" "1=K 2=A" (at 107.95 63.5 0) (effects (font (size 1.27 1.27)) (hide yes)))
  (pin "2")
  (pin "1"))
 (symbol
  (lib_id "power:GND")
  (at 180.34 53.34 90)
  (unit 1)
  (exclude_from_sim no)
  (in_bom yes)
  (on_board yes)
  (dnp no)
  (fields_autoplaced yes)
  (property "Reference" "#PWR05" (at 186.69 53.34 0) (effects (font (size 1.27 1.27)) (hide yes)))
  (property "Value" "GND" (at 183.515 53.34 90) (effects (font (size 1.27 1.27)) (justify right)))
  (property "Footprint" "" (at 180.34 53.34 0) (effects (font (size 1.27 1.27)) (hide yes)))
  (property "Datasheet" "" (at 180.34 53.34 0) (effects (font (size 1.27 1.27)) (hide yes)))
  (property "Description" "Power symbol creates a global label with name \"GND\" , ground" (at 180.34 53.34 0) (effects (font (size 1.27 1.27)) (hide yes)))
  (pin "1"))
 (symbol
  (lib_id "power:GND")
  (at 118.11 80.01 0)
  (unit 1)
  (exclude_from_sim no)
  (in_bom yes)
  (on_board yes)
  (dnp no)
  (fields_autoplaced yes)
  (property "Reference" "#PWR02" (at 118.11 86.36 0) (effects (font (size 1.27 1.27)) (hide yes)))
  (property "Value" "GND" (at 118.11 84.1431 0) (effects (font (size 1.27 1.27))))
  (property "Footprint" "" (at 118.11 80.01 0) (effects (font (size 1.27 1.27)) (hide yes)))
  (property "Datasheet" "" (at 118.11 80.01 0) (effects (font (size 1.27 1.27)) (hide yes)))
  (property "Description" "Power symbol creates a global label with name \"GND\" , ground" (at 118.11 80.01 0) (effects (font (size 1.27 1.27)) (hide yes)))
  (pin "1"))
 (symbol
  (lib_id "Connector:Conn_01x04_Socket")
  (at 165.1 53.34 0)
  (unit 1)
  (exclude_from_sim no)
  (in_bom yes)
  (on_board yes)
  (dnp no)
  (fields_autoplaced yes)
  (property "Reference" "J3" (at 165.8112 53.3978 0) (effects (font (size 1.27 1.27)) (justify left)))
  (property "Value" "MCU" (at 165.8112 55.8221 0) (effects (font (size 1.27 1.27)) (justify left)))
  (property "Footprint" "" (at 165.1 53.34 0) (effects (font (size 1.27 1.27)) (hide yes)))
  (property "Datasheet" "~" (at 165.1 53.34 0) (effects (font (size 1.27 1.27)) (hide yes)))
  (property "Description" "Generic connector, single row, 01x04, script generated" (at 165.1 53.34 0) (effects (font (size 1.27 1.27)) (hide yes)))
  (pin "1")
  (pin "2")
  (pin "3")
  (pin "4"))
 (symbol
  (lib_id "Transistor_FET:IRF4905")
  (at 107.95 53.34 270)
  (mirror x)
  (unit 1)
  (exclude_from_sim no)
  (in_bom yes)
  (on_board yes)
  (dnp no)
  (property "Reference" "Q1" (at 104.14 47.244 90) (effects (font (size 1.27 1.27)) (justify left)))
  (property "Value" "IRF4905" (at 108.204 47.244 90) (effects (font (size 1.27 1.27)) (justify left)))
  (property "Footprint" "Package_TO_SOT_THT:TO-220-3_Vertical" (at 106.045 48.26 0) (effects (font (size 1.27 1.27)
    (italic yes)) (justify left) (hide yes)))
  (property "Datasheet" "http://www.infineon.com/dgdl/irf4905.pdf?fileId=5546d462533600a4015355e32165197c" (at 104.14 48.26 0) (effects (font (size 1.27 1.27)) (justify left) (hide yes)))
  (property "Description" "-74A Id, -55V Vds, Single P-Channel HEXFET Power MOSFET, 20mOhm Ron, TO-220AB" (at 107.95 53.34 0) (effects (font (size 1.27 1.27)) (hide yes)))
  (pin "2")
  (pin "1")
  (pin "3"))
 (symbol
  (lib_id "power:GND")
  (at 87.63 54.61 0)
  (unit 1)
  (exclude_from_sim no)
  (in_bom yes)
  (on_board yes)
  (dnp no)
  (fields_autoplaced yes)
  (property "Reference" "#PWR01" (at 87.63 60.96 0) (effects (font (size 1.27 1.27)) (hide yes)))
  (property "Value" "GND" (at 87.63 58.7431 0) (effects (font (size 1.27 1.27))))
  (property "Footprint" "" (at 87.63 54.61 0) (effects (font (size 1.27 1.27)) (hide yes)))
  (property "Datasheet" "" (at 87.63 54.61 0) (effects (font (size 1.27 1.27)) (hide yes)))
  (property "Description" "Power symbol creates a global label with name \"GND\" , ground" (at 87.63 54.61 0) (effects (font (size 1.27 1.27)) (hide yes)))
  (pin "1"))
 (symbol
  (lib_id "Connector:Conn_01x02_Socket")
  (at 100.33 74.93 180)
  (unit 1)
  (exclude_from_sim no)
  (in_bom yes)
  (on_board yes)
  (dnp no)
  (property "Reference" "J2" (at 98.044 73.152 0) (effects (font (size 1.27 1.27))))
  (property "Value" "PUSH BUTTON" (at 99.06 77.724 0) (effects (font (size 1.27 1.27))))
  (property "Footprint" "" (at 100.33 74.93 0) (effects (font (size 1.27 1.27)) (hide yes)))
  (property "Datasheet" "~" (at 100.33 74.93 0) (effects (font (size 1.27 1.27)) (hide yes)))
  (property "Description" "Generic connector, single row, 01x02, script generated" (at 100.33 74.93 0) (effects (font (size 1.27 1.27)) (hide yes)))
  (pin "1")
  (pin "2"))
 (symbol
  (lib_id "Device:D_Filled")
  (at 129.54 92.71 0)
  (unit 1)
  (exclude_from_sim no)
  (in_bom yes)
  (on_board yes)
  (dnp no)
  (fields_autoplaced yes)
  (property "Reference" "D1" (at 129.54 87.2955 0) (effects (font (size 1.27 1.27))))
  (property "Value" "D_Filled" (at 129.54 89.7198 0) (effects (font (size 1.27 1.27))))
  (property "Footprint" "" (at 129.54 92.71 0) (effects (font (size 1.27 1.27)) (hide yes)))
  (property "Datasheet" "~" (at 129.54 92.71 0) (effects (font (size 1.27 1.27)) (hide yes)))
  (property "Description" "Diode, filled shape" (at 129.54 92.71 0) (effects (font (size 1.27 1.27)) (hide yes)))
  (property "Sim.Device" "D" (at 129.54 92.71 0) (effects (font (size 1.27 1.27)) (hide yes)))
  (property "Sim.Pins" "1=K 2=A" (at 129.54 92.71 0) (effects (font (size 1.27 1.27)) (hide yes)))
  (pin "2")
  (pin "1"))
 (symbol
  (lib_id "Connector:Conn_01x04_Pin")
  (at 175.26 53.34 0)
  (unit 1)
  (exclude_from_sim no)
  (in_bom yes)
  (on_board yes)
  (dnp no)
  (fields_autoplaced yes)
  (property "Reference" "J4" (at 175.895 46.5793 0) (effects (font (size 1.27 1.27))))
  (property "Value" "MCU" (at 175.895 49.0036 0) (effects (font (size 1.27 1.27))))
  (property "Footprint" "" (at 175.26 53.34 0) (effects (font (size 1.27 1.27)) (hide yes)))
  (property "Datasheet" "~" (at 175.26 53.34 0) (effects (font (size 1.27 1.27)) (hide yes)))
  (property "Description" "Generic connector, single row, 01x04, script generated" (at 175.26 53.34 0) (effects (font (size 1.27 1.27)) (hide yes)))
  (pin "1")
  (pin "2")
  (pin "3")
  (pin "4"))
 (symbol
  (lib_id "Device:R")
  (at 147.32 69.85 90)
  (unit 1)
  (exclude_from_sim no)
  (in_bom yes)
  (on_board yes)
  (dnp no)
  (fields_autoplaced yes)
  (property "Reference" "R3" (at 147.32 64.6895 90) (effects (font (size 1.27 1.27))))
  (property "Value" "220" (at 147.32 67.1138 90) (effects (font (size 1.27 1.27))))
  (property "Footprint" "" (at 147.32 71.628 90) (effects (font (size 1.27 1.27)) (hide yes)))
  (property "Datasheet" "~" (at 147.32 69.85 0) (effects (font (size 1.27 1.27)) (hide yes)))
  (property "Description" "Resistor" (at 147.32 69.85 0) (effects (font (size 1.27 1.27)) (hide yes)))
  (pin "2")
  (pin "1"))
 (symbol
  (lib_id "power:GND")
  (at 148.59 54.61 0)
  (unit 1)
  (exclude_from_sim no)
  (in_bom yes)
  (on_board yes)
  (dnp no)
  (fields_autoplaced yes)
  (property "Reference" "#PWR04" (at 148.59 60.96 0) (effects (font (size 1.27 1.27)) (hide yes)))
  (property "Value" "GND" (at 148.59 58.7431 0) (effects (font (size 1.27 1.27))))
  (property "Footprint" "" (at 148.59 54.61 0) (effects (font (size 1.27 1.27)) (hide yes)))
  (property "Datasheet" "" (at 148.59 54.61 0) (effects (font (size 1.27 1.27)) (hide yes)))
  (property "Description" "Power symbol creates a global label with name \"GND\" , ground" (at 148.59 54.61 0) (effects (font (size 1.27 1.27)) (hide yes)))
  (pin "1"))
 (sheet_instances
  (path ""
   (page "1")))
 (embedded_fonts no))
